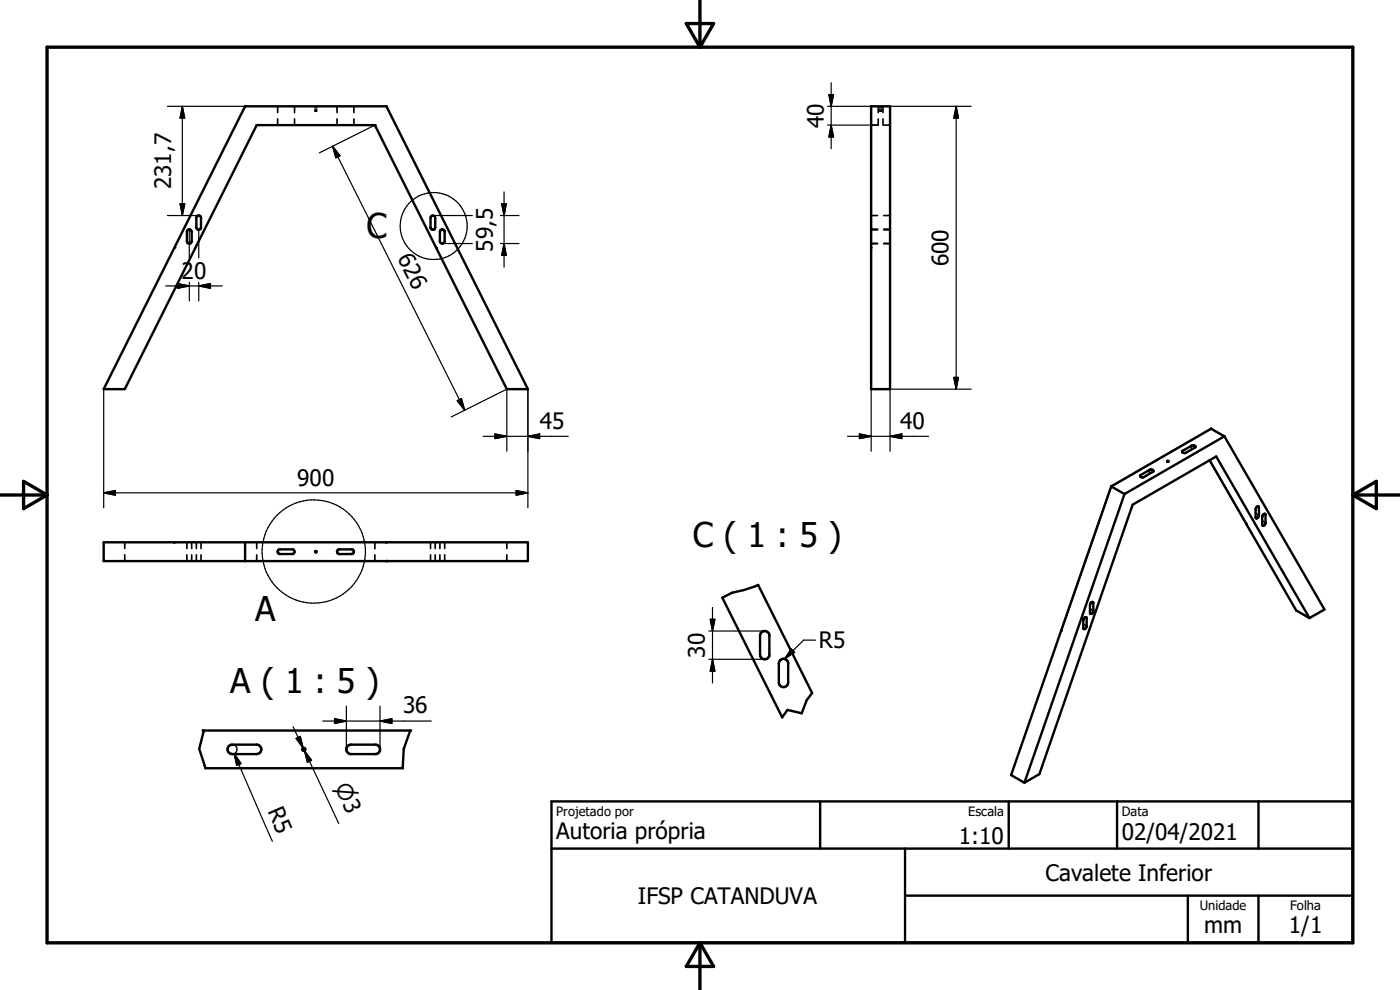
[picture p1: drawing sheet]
<svg xmlns="http://www.w3.org/2000/svg" width="297mm" height="210mm" viewBox="0 0 297 210" stroke-linecap="round" stroke-linejoin="round" font-family="sans-serif">
<g fill="none" stroke="#000" stroke-width=".51">
<path d="M82 22.6h-30l-30 60h4.5l28-56.1h25l28 56.1h4.5l-30-60M184.8 22.6h.1M184.9 22.6h3.9v60h-4v-60M39.8 48.8l.4-.1 .4 .3 .1 2.2a.51 .51 0 0 1-.5 .5 .51 .51 0 0 1-.5-.5v-2zM41.8 45.9l.4-.2 .4 .4v2.1a.5 .5 0 0 1-.4 .5 .5 .5 0 0 1-.5-.5zM91.5 45.8a.52 .52 0 0 1 .8 .4v2a.5 .5 0 0 1-.4 .5 .5 .5 0 0 1-.6-.3v-2.2zM93.5 48.8a.51 .51 0 0 1 .5-.1 .51 .51 0 0 1 .3 .5v2a.51 .51 0 0 1-.5 .5 .51 .51 0 0 1-.5-.5v-2zM184.8 52.6h.1M247.6 97.8l.3 .1h-.2zM247.9 97.8v.1M250.8 95.7l2.1-1.2a.38 .38 0 0 1 .5 0 .38 .38 0 0 1 .1 .5l-1.9 1a.47 .47 0 0 1-.5 .1 .47 .47 0 0 1-.3-.4zM256.6 97.6l18.4 31.9 2.8 1.6"/>
<path d="M257 90.9l-21.3 12.3-21.2 61.2 2.8 1.6M257 90.9v.1M257 91l2.7 1.6M259.7 92.6h.1M259.7 92.6l-21.1 12.2M259.8 92.6l21.2 36.7-3.2 1.8M22 115h90v4h-90zM37 115h.1M52 115v4M59.1 116.7l.2-.2h2.7a.5 .5 0 0 1 .5 .5 .5 .5 0 0 1-.5 .5h-2.6a.5 .5 0 0 1-.4-.3 .5 .5 0 0 1 .1-.5zM71.7 116.6l3-.1a.51 .51 0 0 1 .4 .6 .51 .51 0 0 1-.5 .4h-2.8l-.3-.4zM82 115.1h.1"/>
<path d="M235.8 103.2l2.8 1.6M238.6 104.8l-21.3 61.2M241.9 100.8l1.9-1.1a.51 .51 0 0 1 .9 .3l-2 1.2a.51 .51 0 0 1-.8-.3zM264.4 111.2h.1M266.7 107.5l.3-.1 .1 .3-.1 1.8a.39 .39 0 0 1-.2 .4 .39 .39 0 0 1-.4-.1v-1.7zM268 109.2l.3-.2 .2 .1v1.8a.47 .47 0 0 1-.2 .5 .47 .47 0 0 1-.5 0v-1.7zM153.2 126.8l2.1-1.1 2.5-.5 3-1.1 11.5 22.9-1.2 1.5-1 2.8-3-.7-1.2 1.6zM161.4 134.3a1 1 0 0 1 1.1-.4 1 1 0 0 1 .7 1v4a.99 .99 0 0 1-1 1 .99 .99 0 0 1-1-1v-4zM225.1 133.8h.1M230 131.1l.4-.2 .1 .1v1.9a.37 .37 0 0 1-.2 .5 .37 .37 0 0 1-.5-.2v-1.6zM231.4 127.9l.4-.2 .1 .1v1.9a.41 .41 0 0 1-.2 .4 .41 .41 0 0 1-.5 0v-1.7zM277.8 131.1l-19.8-34.3-17.7 10.3-19.8 57.1-3.2 1.8"/>
<path d="M43.1 155h43.9a14.4 14.4 0 0 0-1.6 8h-41.8l-1.3-4.1 .9-3.6zM48.4 158.4l.4-.3 .5-.1h5.1a1 1 0 0 1 1 1 1 1 0 0 1-1 1h-5.1a1 1 0 0 1-.9-1.6zM73.8 158.2l.7-.2h5.1a1 1 0 0 1 1 1 1 1 0 0 1-1 1h-5.1a1.01 1.01 0 0 1-1-.7 1.01 1.01 0 0 1 .3-1.1zM165.5 140.1a.99 .99 0 0 1 1.1-.3 .99 .99 0 0 1 .6 1v4a.99 .99 0 0 1-1 1 .99 .99 0 0 1-1-1v-4zM117 170h170v30h-170zM174 170v10M214 170v10M237 170v10M267 170v10M117 180h170M192 190h95M192 180v20"/>
<path d="M252 190v10M267 190v10"/>
<circle cx="67" cy="117" r=".15"/>
<circle cx="64.5" cy="159" r=".31"/>
</g>
<g fill="#000">
<circle cx="66.9" cy="23.5" r=".18"/>
<circle cx="79.5" cy="26.5" r=".18"/>
<circle cx="37" cy="52.6" r=".18"/>
<circle cx="92.6" cy="52.6" r=".18"/>
<circle cx="82" cy="119" r=".25"/>
<circle cx="92.5" cy="115" r=".18"/>
<circle cx="235.7" cy="103.2" r=".25"/>
<circle cx="87" cy="155" r=".25"/>
</g>
<g fill="none" stroke="#000" stroke-width=".36">
<path d="M52 22.6h.1M58.9 22.6v1.3M58.9 25.2v1.3M62.5 22.6v1.3M62.5 25.2v1.3M66.9 23.2l.1 .3M66.9 22.6v.3M67.2 23.2l-.1 .3M67.2 22.6v.3M71.5 22.6v1.3M71.5 25.2v1.3M75.1 22.6v1.3"/>
<path d="M75.1 25.2v1.3M79.6 26.5h.1M184.8 26.5h1.4M186.3 22.6v1.3M186.3 25.2v1.3M186.7 23.2l.1 .3M186.7 22.6v.3M187 23.2l-.1 .3M187 22.6v.3M187.3 22.6v1.3M187.3 25.2v1.3M187.5 26.5h1.3"/>
<path d="M37 52.6h.1M92.5 52.6h.1M184.8 52.6h.1M184.8 51.7h1.4M184.8 48.7h1.4M184.8 45.7h1.4M187.5 51.7h1.3M187.5 48.7h1.3M187.5 45.7h1.3M243.8 99.7v.8M250.9 95.6v.4M252.8 94.6v.8"/>
<path d="M256.6 97.6l7.8 13.6M259.7 92.6l-2.7-1.6-21.2 12.2-10.6 30.6M26.5 115v1.4M26.5 117.7v1.3M39.7 115v1.4M39.7 117.7v1.3M40.7 115v1.4M40.7 117.7v1.3M41.7 115v1.4M41.7 117.7v1.3M42.6 115v1.4M42.6 117.7v1.3"/>
<path d="M54.5 115v1.4M54.5 117.7v1.3M79.5 115.1v1.3M79.5 117.7v1.3M79.6 115h.1M91.3 115v1.4M91.3 117.7v1.3M92.3 115v1.4M92.3 117.7v1.3M92.6 115h.1M92.6 115.1h-.1M93.3 115v1.4"/>
<path d="M93.3 117.7v1.3M94.3 115v1.4M94.3 117.7v1.3M107.5 115v1.4M107.5 117.7v1.3M242 100.8v.4M266.4 108.9l.7 .4M266.7 107.5l.4 .2M267.8 110.5l.7 .4M268.1 109l.4 .2M229.8 132.4l.7 .4M230.2 131l.3 .2"/>
<path d="M231.2 129.2l.8 .4M231.6 127.7l.4 .2M163.7 147.6h.1"/>
</g>
<path d="M10 10h277v190h-277zM145.6 5h5.8l-2.9 5zM148.5 0v10M0 105h10M5 102.1l5 2.9-5 2.9zM287 105h10M287 105l5-2.9v5.8zM148.5 200v10M148.5 200l2.9 5h-5.8z" fill="none" stroke="#000" stroke-width=".71"/>
<g fill="none" stroke="#000" stroke-width=".25">
<path d="M176.3 17.6v13.9M35.5 22.6h16.5M38.7 22.6l.5 2.4h-1zM38.7 22.6v23.1M70.6 31l28 56M70.6 31l1.5 2-.9 .5zM79.5 26.5l-11.8 5.9M175.6 22.6h9.3M175.6 26.5h10.7M175.8 20.1h1l-.5 2.5zM176.3 26.5l.5 2.6h-1zM188.8 22.6h17.2"/>
<path d="M202.9 22.6v60M202.9 22.6l.4 2.4h-1zM35.5 45.7h6.7M38.2 43.2h1l-.5 2.5zM40.2 48.7v6M40.2 59.9v3.9M42.2 48.7v6M42.2 59.9v3.9M91.8 45.7h8.4M93.8 51.7h6.4M106.2 45.7h3.9M106.2 51.7h3.9"/>
<path d="M106.4 43.2h1l-.5 2.5zM106.9 40.7v16M106.9 51.7l.5 2.5h-1zM35.2 60.7h11.9M37.6 60.2l2.6 .5-2.6 .5zM42.2 60.7l2.5-.5v1zM22 82.6v25.1M95.7 88.4l11.8-5.8v13.1M97 85l.9-.4 .7 2.4zM102.5 92.6h18.1M105 92.1l2.5 .5-2.5 .4zM112 92.6l2.5-.5v.9z"/>
<path d="M112 82.6v25.1M179.8 92.6h17.2M182.3 92.1l2.5 .5-2.5 .4zM184.8 82.6v13.1M188.8 92.6l2.5-.5v.9zM202.3 80.1h1l-.4 2.5zM206 82.6h-17.2v13.1M22 104.6h90M22 104.6l2.5-.5v1zM109.5 104.1l2.5 .5-2.5 .5zM150.4 133.9h11.8M150.4 139.9h11.8"/>
<path d="M150.7 131.4h1l-.5 2.5zM151.2 128.9v16M151.2 139.9l.5 2.5h-1zM167.9 137.7l.7 .7-2.2 1.4zM173 135.8h-2.5l-4.1 4M48.8 158.1a1 1 0 0 1 1.5 .7 1 1 0 0 1-1 1.2M49.7 159.9l8.1 18.6M49.7 159.9l1.4 2.1-.9 .4zM62.2 154.2l2.1 4.5M62.8 156.6l.9-.4 .6 2.5zM64.6 159.2l1.1 2.3M64.6 159.2l1.5 2.1-.9 .4z"/>
<path d="M64.6 159.2l7.3 15.5M68.5 153h23M71 152.5l2.5 .5-2.5 .5zM73.5 149.8v9.2M80.6 153l2.5-.5v1zM80.6 149.8v9.2"/>
<circle cx="92" cy="48" r="7.1"/>
<circle cx="66.6" cy="117" r="11"/>
</g>
<g fill="#000" stroke="#000" stroke-width=".25">
<path d="M38.7 22.6l.5 2.4h-1zM70.6 31l1.5 2-.9 .5zM175.8 20.1h1l-.5 2.5zM176.3 26.5l.5 2.6h-1zM202.9 22.6l.4 2.4h-1zM38.2 43.2h1l-.5 2.5zM106.4 43.2h1l-.5 2.5zM106.9 51.7l.5 2.5h-1zM37.6 60.2l2.6 .5-2.6 .5zM42.2 60.7l2.5-.5v1zM97 85l.9-.4 .7 2.4zM105 92.1l2.5 .5-2.5 .4z"/>
<path d="M112 92.6l2.5-.5v.9zM182.3 92.1l2.5 .5-2.5 .4zM188.8 92.6l2.5-.5v.9zM202.3 80.1h1l-.4 2.5zM22 104.6l2.5-.5v1zM109.5 104.1l2.5 .5-2.5 .5zM150.7 131.4h1l-.5 2.5zM167.9 137.7l.7 .7-2.2 1.4zM62.8 156.6l.9-.4 .6 2.5zM71 152.5l2.5 .5-2.5 .5zM80.6 153l2.5-.5v1zM151.2 139.9l.5 2.5h-1z"/>
<path d="M49.7 159.9l1.4 2.1-.9 .4zM64.6 159.2l1.5 2.1-.9 .4z"/>
</g>
<g font-size="7.2">
<text x="77.8" y="50.6">C</text>
<text x="147" y="116.1">C ( 1 : 5 )</text>
<text x="54.1" y="131.8">A</text>
<text x="48.9" y="147">A ( 1 : 5 )</text>
</g>
<g font-size="4.8">
<text x="174.8" y="27.2" transform="rotate(-90 174.8 27.2)">40</text>
<text x="36.3" y="40.1" transform="rotate(-90 36.3 40.1)">231,7</text>
<text x="104.6" y="53.4" transform="rotate(-90 104.6 53.4)">59,5</text>
<text x="38.5" y="59.1">20</text>
<text x="84.2" y="54.8" transform="rotate(63 84.2 54.8)">626</text>
<text x="201.2" y="56.5" transform="rotate(-90 201.2 56.5)">600</text>
<text x="114.6" y="91">45</text>
<text x="191" y="91">40</text>
<text x="63.1" y="103">900</text>
<text x="173.7" y="137.5">R5</text>
<text x="149.6" y="139.5" transform="rotate(-90 149.6 139.5)">30</text>
<text x="85.5" y="151.3">36</text>
<text x="56.7" y="172" transform="rotate(66 56.7 172)">R5</text>
<text x="118" y="178.1">Autoria própria</text>
<text x="203.4" y="178.9">1:10</text>
<text x="238" y="178.2">02/04/2021</text>
<text x="135.3" y="191.8">IFSP CATANDUVA</text>
<text x="221.8" y="186.8">Cavalete Inferior</text>
<text x="255.4" y="197.9">mm</text>
<text x="273.4" y="198">1/1</text>
</g>
<text font-size="4.6" x="70.9" y="167" transform="rotate(65 70.9 167)">n3</text>
<g font-size="2.7">
<text x="118" y="173.1">Projetado por</text>
<text x="205.4" y="173.1">Escala</text>
<text x="238" y="173">Data</text>
<text x="254.6" y="193.1">Unidade</text>
<text x="273.7" y="193.1">Folha</text>
</g>
</svg>
